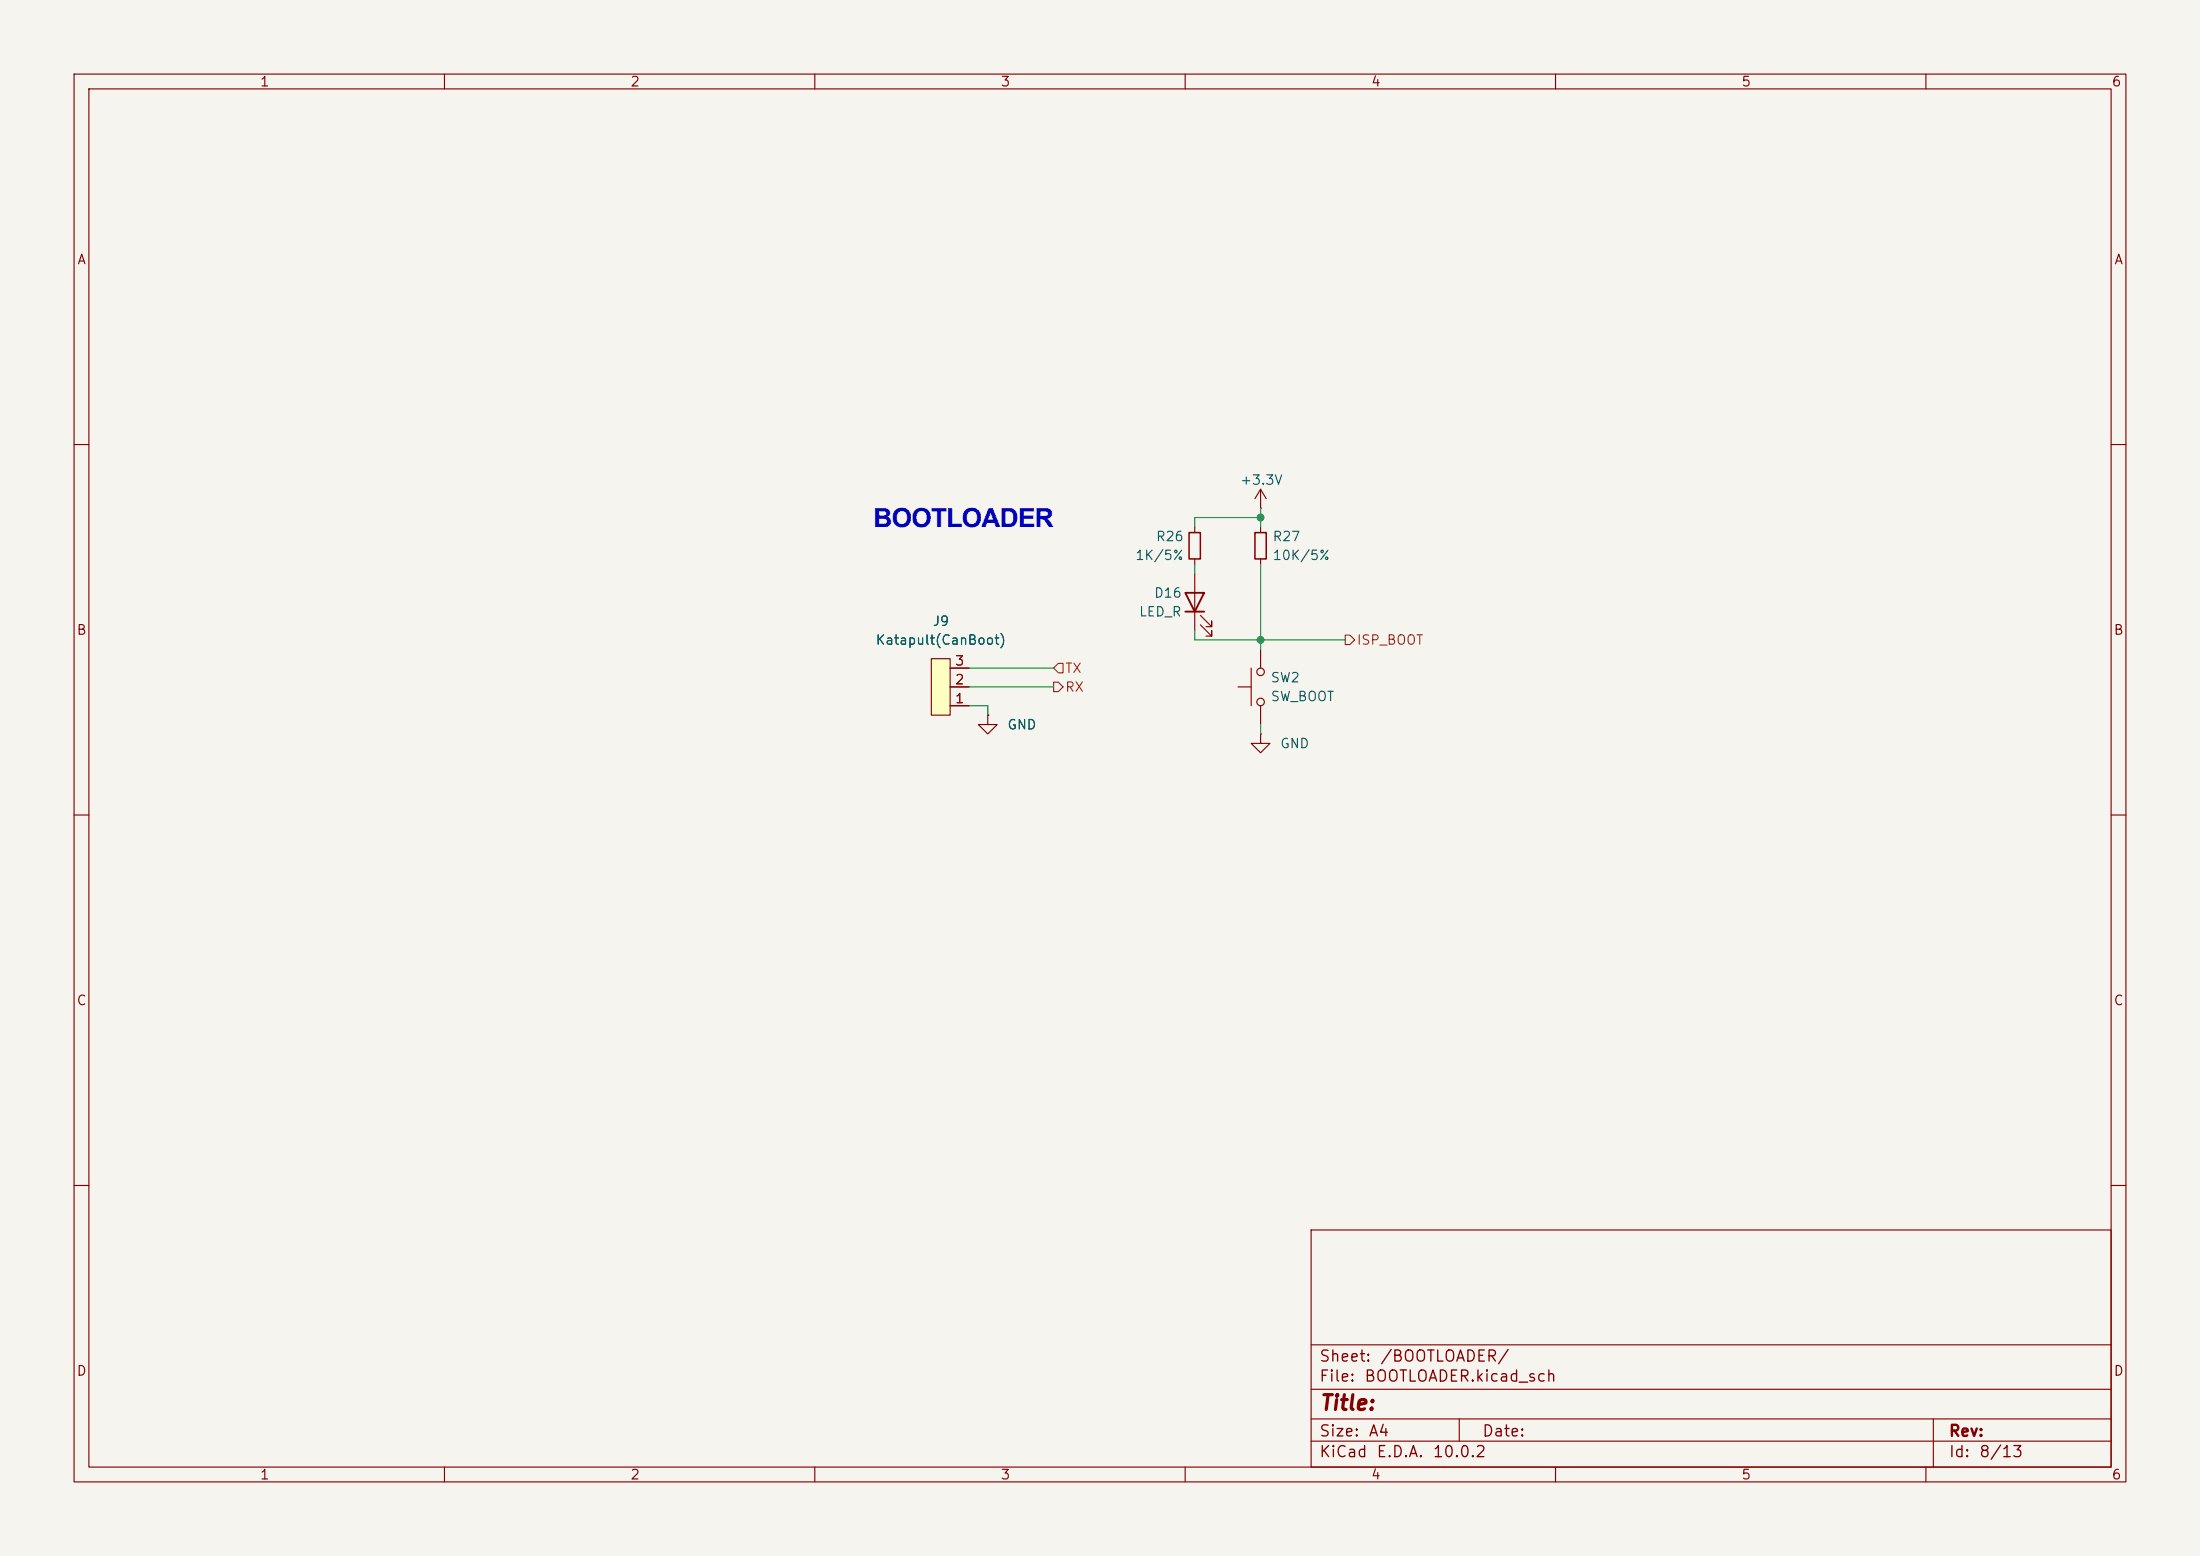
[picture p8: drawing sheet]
<svg xmlns="http://www.w3.org/2000/svg" width="297mm" height="210mm" viewBox="0 0 297 210" stroke-linecap="round" stroke-linejoin="round" font-family="sans-serif">
<path d="M0 0h297v210h-297z" fill="#f5f4ef" stroke="#f5f4ef" stroke-width=".14"/>
<g fill="none" stroke="#840000" stroke-width=".15">
<path d="M10 10h277v190h-277zM12 12h273v186h-273zM60 10v2M110 10v2M160 10v2M210 10v2M260 10v2M10 60h2M161.3 71.1v.8M161.3 75.4v.8M161.3 77.5v7.6M170.2 68.6h.1"/>
<path d="M170.2 66l.7 1.3M170.2 66l-.8 1.3M170.2 66v2.6M170.2 71.1v.8M170.2 75.4v.8M285 60h2M133.3 96.5v1.3h1.3l-1.3 1.3-1.2-1.3h1.2M133.3 96.5h.1M162.1 84.3l1.5 1.6v-.8v.8h-.8M162.1 83.1l1.5 1.5v-.8v.8h-.8M167.1 92.7h1.8M168.9 90.2v5.1"/>
<path d="M170.2 99.1v1.2h-1.3l1.3 1.3 1.2-1.3h-1.2M170.2 99.1h.1M170.2 87.6v2.6M170.2 95.3v2.5M10 110h2M285 110h2M10 160h2M177 166h108v32h-108zM285 160h2M60 198v2M110 198v2M160 198v2"/>
<path d="M177 194.5h108M177 191.5h108M177 187.5h108M177 181.5h108M197 191.5v3M210 198v2M260 198v2M261 191.5v6.5"/>
<circle cx="170.2" cy="90.7" r=".51"/>
<circle cx="170.2" cy="94.7" r=".51"/>
</g>
<path d="M160.5 71.9h1.6v3.5h-1.6zM169.4 71.9h1.5v3.5h-1.5z" fill="none" stroke="#840000" stroke-width=".2"/>
<path d="M160 80h2.6l-1.3 2.6zM160 82.6h2.6" fill="none" stroke="#840000" stroke-width=".25"/>
<path d="M125.7 88.9h2.6v7.6h-2.6z" fill="#ffffc2"/>
<path d="M125.7 88.9h2.6v7.6h-2.6zM128.3 95.3h2.5M128.3 92.7h2.5M128.3 90.2h2.5M133.3 96.5h.1" fill="none" stroke="#840000" stroke-width=".15"/>
<path d="M142.2 92.1h.7l.6 .6-.6 .6h-.7zM142.9 89.5h.6v1.3h-.6l-.7-.6zM181.6 85.7h.6l.7 .7-.7 .6h-.6z" fill="none" stroke="#725600" stroke-width=".15"/>
<path d="M161.3 76.2v1.3M170.2 69.9h-8.9v1.2M170.2 68.6v2.5M170.2 76.2v11.4M130.8 95.3h2.5v1.2M130.8 92.7h11.4M130.8 90.2h11.4M161.3 85.1v1.3h20.3M170.2 97.8v1.3" fill="none" stroke="#009600" stroke-width=".15"/>
<g fill="#009600" stroke="#009600" stroke-width=".14">
<circle cx="170.2" cy="69.9" r=".46"/>
<circle cx="170.2" cy="86.4" r=".46"/>
</g>
<text font-size="3.5" fill="#0000c2" x="117.9" y="71.2">BOOTLOADER</text>
<text font-size="2" fill="#840000" x="178" y="190.8">Title:</text>
<g font-size="1.5" fill="#840000">
<text x="178" y="184.2">Sheet:</text>
<text x="186.2" y="184.2">/BOOTLOADER/</text>
<text x="178" y="186.9">File:</text>
<text x="184.1" y="186.9">BOOTLOADER.kicad_sch</text>
<text x="178" y="197.1">KiCad</text>
<text x="178" y="194.3">Size:</text>
<text x="184.7" y="194.3">A4</text>
<text x="185.7" y="197.1">E.D.A.</text>
<text x="193.3" y="197.1">10.0.2</text>
<text x="200" y="194.3">Date:</text>
<text x="263" y="194.3">Rev:</text>
<text x="263" y="197.1">Id:</text>
<text x="267.1" y="197.1">8/13</text>
</g>
<g font-size="1.3" fill="#840000">
<text x="35" y="12">1</text>
<text x="85" y="12">2</text>
<text x="135" y="12">3</text>
<text x="185" y="12">4</text>
<text x="235" y="12">5</text>
<text x="285" y="12">6</text>
<text x="10.3" y="36">A</text>
<text x="285.3" y="36">A</text>
<text x="10.3" y="86">B</text>
<text x="285.3" y="86">B</text>
<text x="10.3" y="136">C</text>
<text x="285.3" y="136">C</text>
<text x="10.3" y="186">D</text>
<text x="285.3" y="186">D</text>
<text x="35" y="200">1</text>
<text x="85" y="200">2</text>
<text x="135" y="200">3</text>
<text x="185" y="200">4</text>
<text x="235" y="200">5</text>
<text x="285" y="200">6</text>
</g>
<g font-size="1.3" fill="#006464">
<text x="167.3" y="65.7">+3.3V</text>
<text x="153.2" y="75.9">1K/5%</text>
<text x="156" y="73.4">R26</text>
<text x="171.7" y="73.4">R27</text>
<text x="171.7" y="75.9">10K/5%</text>
<text x="153.7" y="83.5">LED_R</text>
<text x="155.7" y="81">D16</text>
<text x="118.1" y="87.3">Katapult(CanBoot)</text>
<text x="125.8" y="84.8">J9</text>
<text x="171.5" y="95">SW_BOOT</text>
<text x="171.5" y="92.4">SW2</text>
<text x="135.9" y="98.8">GND</text>
<text x="172.7" y="101.3">GND</text>
</g>
<g font-size="1.3" fill="#725600">
<text x="183.1" y="87.3">ISP_BOOT</text>
<text x="143.7" y="93.7">RX</text>
<text x="143.7" y="91.1">TX</text>
</g>
<g font-size="1.3" fill="#a90000">
<text x="128.8" y="95.2">1</text>
<text x="128.8" y="92.7">2</text>
<text x="128.8" y="90.1">3</text>
</g>
</svg>
